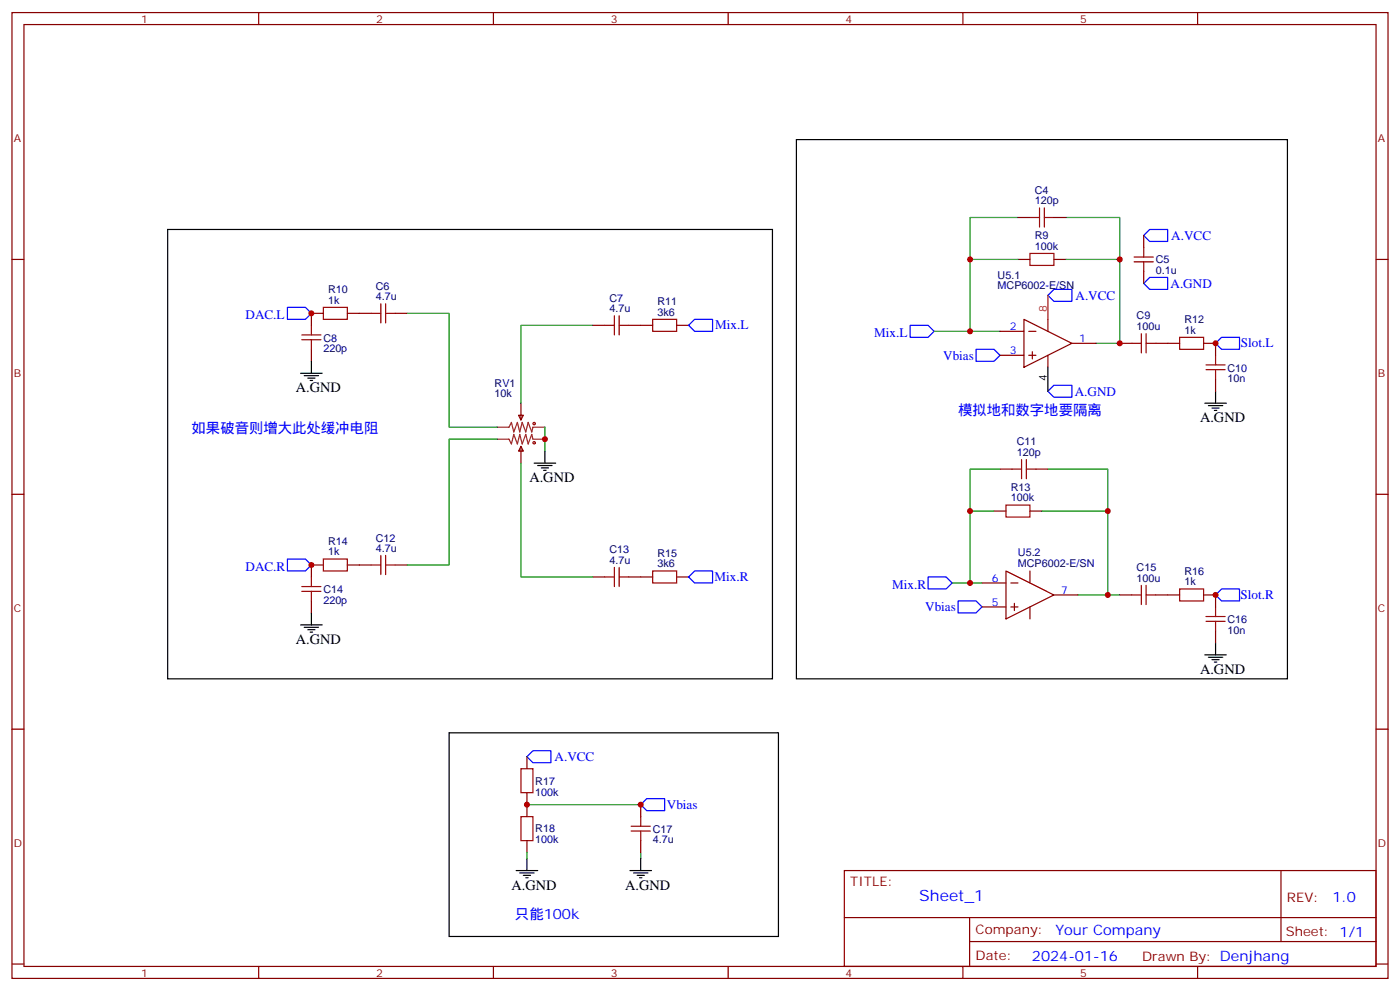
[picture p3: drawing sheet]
<svg xmlns="http://www.w3.org/2000/svg" width="412mm" height="292mm" viewBox="0 0 412 292" stroke-linecap="round" stroke-linejoin="round" font-family="sans-serif">
<g fill="none" stroke="#870000" stroke-width=".35">
<path d="M3.5 3.7h405.4v284.3h-405.4zM7.1 7.2h398.2v277.3h-398.2zM76.2 3.7v3.5M145.3 3.7v3.5M214.5 3.7v3.5M283.6 3.7v3.5M352.8 3.7v3.5M3.5 76.4h3.6M299.9 76.4h3.5M299.9 64h3.5M310.4 76.4h3.6M310.4 64h3.6"/>
<path d="M336.9 69.3v3.5M336.9 79.9v3.5M405.3 76.4h3.6M95.2 92.3h-3.5v3.5M102.3 92.3h7.1M116.4 92.3h3.5M174.6 95.8h3.6M185.2 95.8h7.1M199.3 95.8h3.5M294.6 97.5h7M301.6 94l14.1 7.1-14.1 7zM303 97.5h2.2"/>
<path d="M308.7 94v3.5M91.7 102.8v3.6M153.5 118.7v4.9M294.6 104.6h7M303 104.6h2.2M304.1 103.5v2.2M308.7 104.6v3.5M315.7 101.1h7.1M329.8 101.1h3.6M340.4 101.1h7.1M354.5 101.1h3.6v3.5M358.1 111.7v3.5"/>
<path d="M152.8 122.2h1.4l-.7 1.4zM153.5 131.4l.7 1.4h-1.4zM153.5 131.4v4.9M294.6 138.1h3.5M305.2 138.1h3.5M3.5 145.5h3.6M292.8 150.5h3.5M303.4 150.5h3.5M405.3 145.5h3.6M91.7 176.9v3.5M95.2 166.3h-3.5v3.6M102.3 166.3h7.1"/>
<path d="M116.4 166.3h3.5M174.6 169.9h3.6M185.2 169.9h7.1M199.3 169.9h3.5M289.3 178.7h7M289.3 171.6h7M296.3 168.1l14.1 7.1-14.1 7zM297.7 178.7h2.2M297.7 171.6h2.2M298.8 177.6v2.1M303.4 168.1v3.5M303.4 178.7v3.5"/>
<path d="M310.4 175.2h7.1M329.8 175.2h3.6M340.4 175.2h7.1M354.5 175.2h3.6v3.5M358.1 185.7v3.6M3.5 214.7h3.6M405.3 214.7h3.6M155.2 222.8v3.5M155.2 233.4v7M188.7 236.9v3.5M155.2 247.5v3.5M188.7 247.5v3.5"/>
<path d="M248.7 256.3h156.6v28.2h-156.6zM377.3 256.3v20.9M248.7 270.1h156.5M285.6 277.2h119.6M285.6 270.1v14.2M3.5 283.8h3.6M76.2 284.5v3.5M145.3 284.5v3.5M214.5 284.5v3.5M283.6 284.5v3.5M352.8 284.5v3.5M405.3 283.8h3.6"/>
</g>
<g fill="none" stroke="#a10000" stroke-width=".35">
<path d="M303.4 74.6h7v3.5h-7zM303.4 64h2.8M306.2 61.2v5.7M307.6 64h2.8M307.6 61.2v5.7M334.1 77.1h5.6M334.1 75.7h5.6M336.9 72.8v2.9M336.9 77.1v2.8M88.9 98.6h5.6M91.7 95.8v2.8M95.2 90.5h7.1v3.5h-7.1z"/>
<path d="M109.4 92.3h2.8M112.2 89.4v5.7M113.6 92.3h2.8M113.6 89.4v5.7M178.2 95.8h2.8M181 93v5.6M182.4 95.8h2.8M182.4 93v5.6M192.3 94h7v3.5h-7zM336.2 98.2v5.7M337.6 98.2v5.7M347.5 99.3h7v3.5h-7z"/>
<path d="M88.9 100h5.6M91.7 100v2.8M333.4 101.1h2.8M337.6 101.1h2.8M355.2 108.8h5.7M355.2 107.4h5.7M358.1 104.6v2.8M358.1 108.8v2.9M298.1 138.1h2.8M300.9 135.3v5.6M302.3 138.1h2.9M302.3 135.3v5.6"/>
<path d="M296.3 148.7h7.1v3.5h-7.1zM88.9 174.1h5.6M88.9 172.7h5.6M91.7 169.9v2.8M91.7 174.1v2.8M95.2 164.6h7.1v3.5h-7.1zM109.4 166.3h2.8M112.2 163.5v5.7M113.6 163.5v5.7M113.6 166.3h2.8M178.2 169.9h2.8M181 167v5.7"/>
<path d="M182.4 167v5.7M182.4 169.9h2.8M192.3 168.1h7v3.5h-7zM333.4 175.2h2.8M336.2 172.3v5.7M337.6 172.3v5.7M337.6 175.2h2.8M347.5 173.4h7v3.5h-7zM358.1 178.7v2.8M355.2 182.9h5.7M355.2 181.5h5.7M358.1 182.9v2.8"/>
<path d="M153.5 226.3h3.5v7.1h-3.5zM153.5 240.4h3.5v7.1h-3.5zM185.9 244.7h5.7M185.9 243.2h5.7M188.7 240.4v2.8M188.7 244.7v2.8"/>
<circle cx="157.3" cy="130.4" r=".35"/>
<circle cx="157.3" cy="124.7" r=".35"/>
</g>
<path d="M146.4 125.8h3.5l.7-1.4 .7 2.8 1.1-2.8 .7 2.8 .7-2.8 1.1 2.8 .7-2.8 1 2.8 .4-1.4h3.5M146.4 129.3h3.5l.7 1.4 .7-2.8 1.1 2.8 .7-2.8 .7 2.8 1.1-2.8 .7 2.8 1-2.8 .4 1.4h3.5" fill="none" stroke="#8c2424" stroke-width=".35"/>
<g fill="none" stroke="#008700" stroke-width=".35">
<path d="M299.9 64h-14.1v12.4M299.9 76.4h-14.1v21.1M314 64h15.8v12.4M314 76.4h15.8v24.7h-7M119.9 92.3h12.4v33.5h14.1M174.6 95.8h-21.1v22.9M275.2 97.5h19.4M146.4 129.3h-14.1v37h-12.4M153.5 136.3v33.6h21.1M160.5 125.8v7M294.6 138.1h-8.8v12.4M308.7 138.1h17.6v12.4"/>
<path d="M292.8 150.5h-7v21.1M306.9 150.5h19.4v24.7h-8.8M280.5 171.6h8.8M326.3 175.2h3.5M155.2 236.9h33.5M155.2 251v1.8M188.7 251v1.8"/>
</g>
<g fill="none" stroke="#000" stroke-width=".35">
<path d="M234.6 41.1h144.6v158.7h-144.6zM49.4 67.6h178.1v132.2h-178.1zM88.5 109.9h6.4M89.6 110.6h4.2M90.7 111.3h2.1M91.4 112h.7M91.7 106.4v3.5M308.7 108.1v7.1M354.9 118.7h6.3M356 119.4h4.2M358.1 115.2v3.5M157.3 136.3h6.4"/>
<path d="M158.4 137.1h4.2M159.5 137.8h2.1M160.2 138.5h.7M160.5 132.8v3.5M357 120.1h2.1M357.7 120.8h.7M88.5 184h6.4M89.6 184.7h4.2M90.7 185.4h2.1M91.4 186.1h.7M91.7 180.4v3.6M354.9 192.8h6.3"/>
<path d="M356 193.5h4.2M357 194.2h2.1M357.7 194.9h.7M358.1 189.3v3.5M132.3 215.7h97v60h-97zM152 256.3h6.4M153.1 257h4.2M154.2 257.7h2.1M154.9 258.4h.7M155.2 252.8v3.5M185.6 256.3h6.3M186.6 257h4.3"/>
<path d="M187.7 257.7h2.1M188.4 258.4h.7M188.7 252.8v3.5"/>
</g>
<g fill="none" stroke="#00f" stroke-width=".35">
<path d="M338.7 67.6h5.3v3.5h-5.3l-1.8-1.8zM84.7 90.5h5.3l1.7 1.8-1.7 1.7h-5.3zM202.8 95.8l1.8-1.8h5.3v3.5h-5.3zM268.1 95.8h5.3l1.8 1.7-1.8 1.8h-5.3zM310.4 85.2h5.3v3.5h-5.3l-1.7-1.7zM338.7 81.7h5.3v3.5h-5.3l-1.8-1.8zM287.5 102.8h5.3l1.8 1.8-1.8 1.8h-5.3zM308.7 115.2l1.7-1.8h5.3v3.5h-5.3zM358.1 101.1l1.7-1.8h5.3v3.5h-5.3zM84.7 164.6h5.3l1.7 1.7-1.7 1.8h-5.3zM204.6 168.1h5.3v3.5h-5.3l-1.8-1.7zM273.4 169.9h5.3l1.8 1.7-1.8 1.8h-5.3z"/>
<path d="M282.2 176.9h5.3l1.8 1.8-1.8 1.7h-5.3zM359.8 173.4h5.3v3.5h-5.3l-1.7-1.7zM157 221h5.3v3.5h-5.3l-1.8-1.7zM190.5 235.1h5.3v3.6h-5.3l-1.8-1.8z"/>
</g>
<path d="M308.7 87v7" fill="none" stroke="#f00" stroke-width=".35"/>
<g fill="#c00">
<circle cx="160.5" cy="129.3" r=".88"/>
<circle cx="358.1" cy="101.1" r=".88"/>
<circle cx="358.1" cy="175.2" r=".88"/>
<circle cx="285.8" cy="150.5" r=".88"/>
<circle cx="285.8" cy="171.6" r=".88"/>
<circle cx="285.8" cy="76.4" r=".88"/>
<circle cx="285.8" cy="97.5" r=".88"/>
<circle cx="326.3" cy="150.5" r=".88"/>
<circle cx="329.8" cy="76.4" r=".88"/>
<circle cx="326.3" cy="175.2" r=".88"/>
<circle cx="91.7" cy="92.3" r=".88"/>
<circle cx="91.7" cy="166.3" r=".88"/>
<circle cx="155.2" cy="236.9" r=".88"/>
<circle cx="188.7" cy="236.9" r=".88"/>
<circle cx="329.8" cy="101.1" r=".88"/>
</g>
<text font-size="4.6" fill="#00f" x="270.8" y="265.3">Sheet_1</text>
<g font-size="4.2">
<text x="87.1" y="115.5">A.GND</text>
<text x="353.5" y="124.4">A.GND</text>
<text x="155.9" y="142">A.GND</text>
<text x="87.1" y="189.6">A.GND</text>
<text x="353.5" y="198.4">A.GND</text>
<text x="150.6" y="261.9">A.GND</text>
<text x="184.1" y="261.9">A.GND</text>
</g>
<g font-size="4.2" fill="#00f">
<text x="282.2" y="122.2">模拟地和数字地要隔离</text>
<text x="56.4" y="127.5">如果破音则增大此处缓冲电阻</text>
<text x="392.5" y="265.6">1.0</text>
<text x="151.7" y="270.4">只能100k</text>
<text x="310.9" y="275.1">Your Company</text>
<text x="304" y="282.9">2024-01-16</text>
</g>
<g font-size="3.9" fill="#00f">
<text x="345" y="70.6">A.VCC</text>
<text x="316.8" y="88.2">A.VCC</text>
<text x="344.8" y="84.7">A.GND</text>
<text x="72.3" y="94">DAC.L</text>
<text x="210.7" y="96.8">Mix.L</text>
<text x="257.5" y="99.3">Mix.L</text>
<text x="277.8" y="105.9">Vbias</text>
<text x="365.5" y="102.3">Slot.L</text>
<text x="316.6" y="116.5">A.GND</text>
<text x="72.3" y="168.1">DAC.R</text>
<text x="210.5" y="170.9">Mix.R</text>
<text x="262.8" y="173.4">Mix.R</text>
<text x="272.5" y="179.9">Vbias</text>
<text x="365.4" y="176.4">Slot.R</text>
<text x="163.4" y="224">A.VCC</text>
<text x="196.4" y="238.2">Vbias</text>
</g>
<g font-size="3.9" fill="#800">
<text x="250.5" y="260.9">TITLE:</text>
<text x="379.1" y="265.6">REV:</text>
<text x="287.4" y="275.1">Company:</text>
<text x="378.7" y="275.7">Sheet: 1/1</text>
<text x="287.4" y="282.8">Date:</text>
<text x="336.4" y="282.8">Drawn By: Denjhang</text>
</g>
<g font-size="3.2" fill="#800">
<text x="41.6" y="6.7">1</text>
<text x="110.8" y="6.7">2</text>
<text x="179.9" y="6.7">3</text>
<text x="249.1" y="6.7">4</text>
<text x="318.2" y="6.7">5</text>
<text x="4.1" y="41.8">A</text>
<text x="405.9" y="41.8">A</text>
<text x="4.1" y="110.9">B</text>
<text x="405.9" y="110.9">B</text>
<text x="4.1" y="180.1">C</text>
<text x="405.9" y="180.1">C</text>
<text x="4.1" y="249.2">D</text>
<text x="405.9" y="249.2">D</text>
<text x="41.6" y="287.5">1</text>
<text x="110.8" y="287.5">2</text>
<text x="179.9" y="287.5">3</text>
<text x="249.1" y="287.5">4</text>
<text x="318.2" y="287.5">5</text>
</g>
<g font-size="3.2" fill="#000080">
<text x="304.8" y="57">C4</text>
<text x="304.8" y="60.1">120p</text>
<text x="304.8" y="70.3">R9</text>
<text x="304.8" y="73.6">100k</text>
<text x="340.4" y="77.5">C5</text>
<text x="293.9" y="82.2">U5.1</text>
<text x="340.4" y="80.7">0.1u</text>
<text x="96.7" y="89.4">1k</text>
<text x="96.7" y="86.3">R10</text>
<text x="110.7" y="88.4">4.7u</text>
<text x="110.7" y="85.3">C6</text>
<text x="179.5" y="88.9">C7</text>
<text x="193.7" y="89.8">R11</text>
<text x="293.9" y="85.2">MCP6002-E/SN</text>
<text x="179.5" y="91.9">4.7u</text>
<text x="193.7" y="93">3k6</text>
<text x="334.8" y="94">C9</text>
<text x="348.9" y="95.2">R12</text>
<text x="95.2" y="100.6">C8</text>
<text x="334.8" y="97.2">100u</text>
<text x="348.9" y="98.2">1k</text>
<text x="95.2" y="103.6">220p</text>
<text x="145.7" y="113.8">RV1</text>
<text x="361.6" y="112.4">10n</text>
<text x="361.6" y="109.4">C10</text>
<text x="145.7" y="116.9">10k</text>
<text x="299.5" y="131.1">C11</text>
<text x="299.5" y="134.2">120p</text>
<text x="297.8" y="147.6">100k</text>
<text x="297.8" y="144.4">R13</text>
<text x="96.7" y="160.3">R14</text>
<text x="110.7" y="159.4">C12</text>
<text x="96.7" y="163.5">1k</text>
<text x="110.7" y="162.5">4.7u</text>
<text x="179.5" y="166">4.7u</text>
<text x="179.5" y="162.9">C13</text>
<text x="193.7" y="167">3k6</text>
<text x="193.7" y="163.9">R15</text>
<text x="299.8" y="166.8">MCP6002-E/SN</text>
<text x="299.8" y="163.8">U5.2</text>
<text x="334.8" y="171.3">100u</text>
<text x="334.8" y="168.1">C15</text>
<text x="348.9" y="172.3">1k</text>
<text x="348.9" y="169.3">R16</text>
<text x="95.2" y="177.7">220p</text>
<text x="95.2" y="174.7">C14</text>
<text x="361.6" y="183.5">C16</text>
<text x="361.6" y="186.5">10n</text>
<text x="157.7" y="231">R17</text>
<text x="157.7" y="234.2">100k</text>
<text x="157.7" y="245.1">R18</text>
<text x="192.3" y="245.1">C17</text>
<text x="157.7" y="248.3">100k</text>
<text x="192.3" y="248.3">4.7u</text>
</g>
<text font-size="3.2" fill="#f00" x="308.3" y="91.9" transform="rotate(-90 308.3 91.9)">8</text>
<g font-size="3.2" fill="#00f">
<text x="297.5" y="97.2">2</text>
<text x="317.9" y="100.7">1</text>
<text x="297.5" y="104.2">3</text>
<text x="292.2" y="171.3">6</text>
<text x="292.2" y="178.3">5</text>
<text x="312.6" y="174.8">7</text>
</g>
<text font-size="3.2" x="308.3" y="112.3" transform="rotate(-90 308.3 112.3)">4</text>
</svg>
